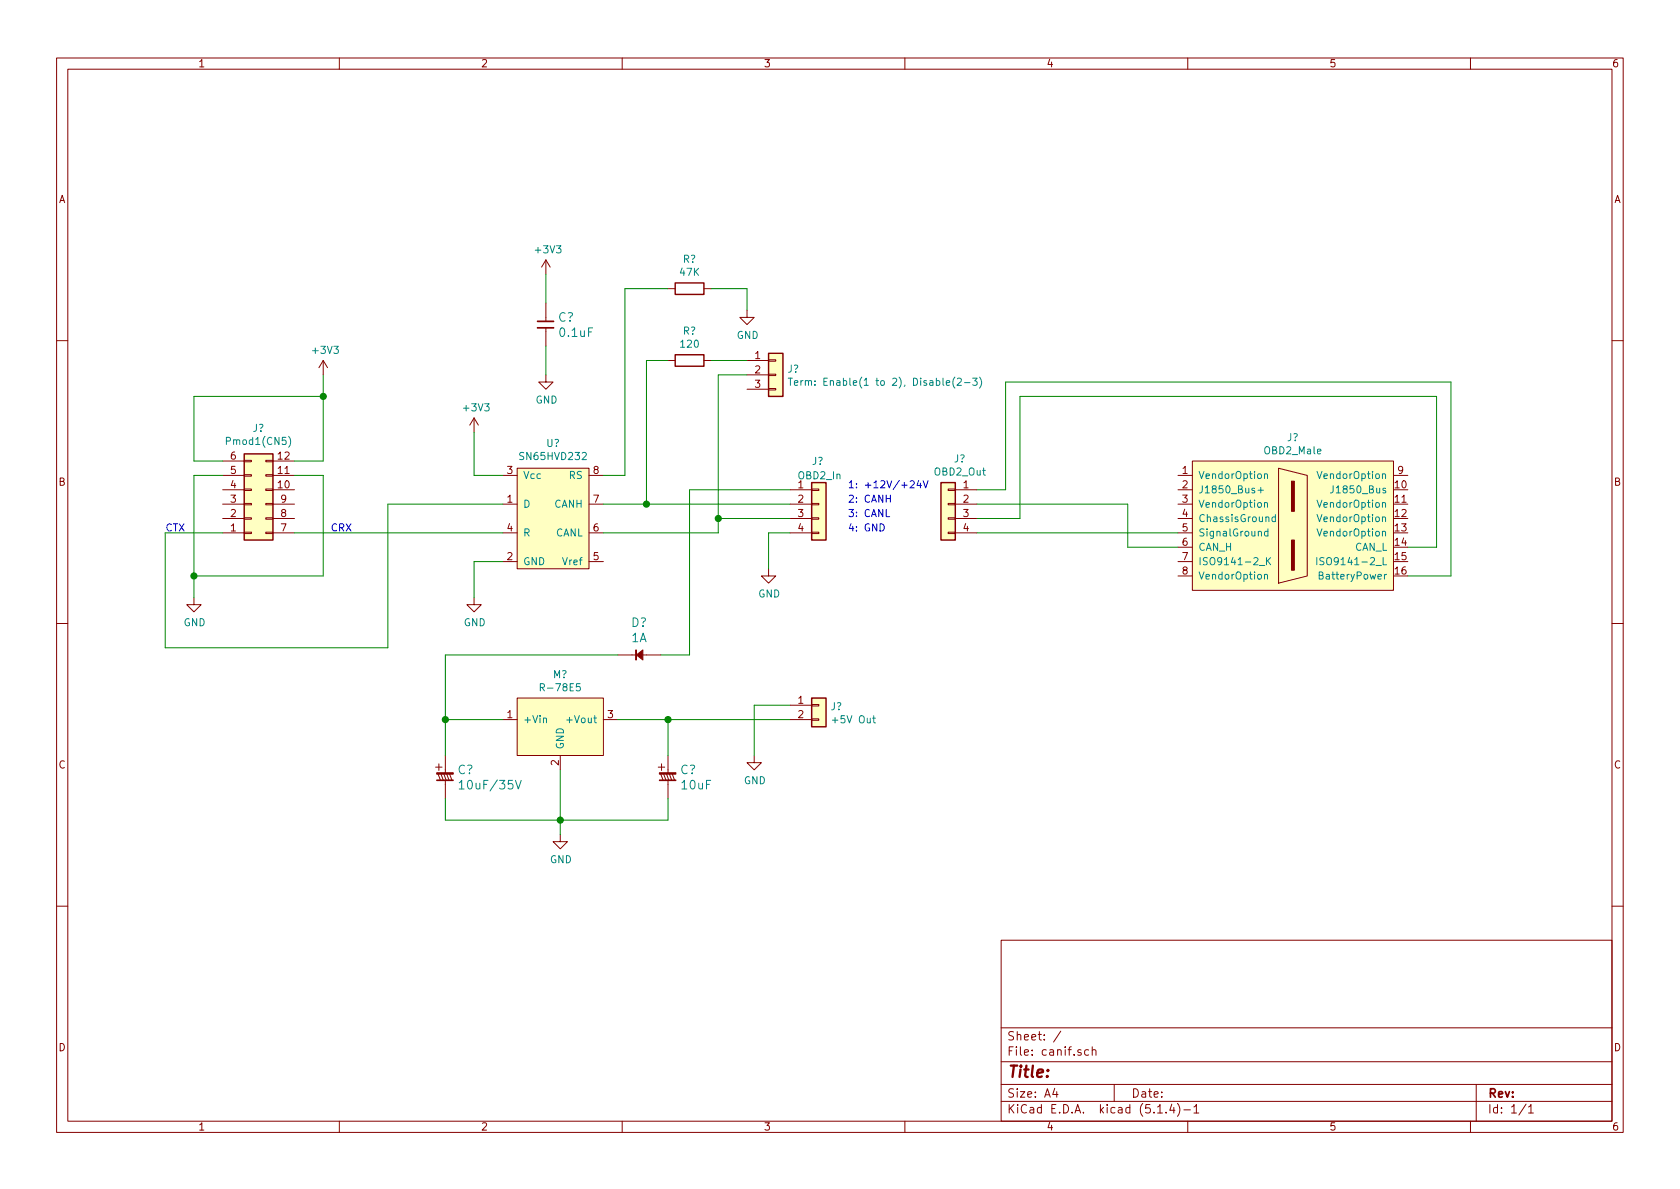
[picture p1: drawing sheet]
EESchema Schematic File Version 4
LIBS:canif-cache
EELAYER 30 0
EELAYER END
$Descr A4 11693 8268
encoding utf-8
Sheet 1 1
Title ""
Date ""
Rev ""
Comp ""
Comment1 ""
Comment2 ""
Comment3 ""
Comment4 ""
$EndDescr
$Comp
L analog:SN65HVD230 U?
U 1 1
P 3850 3600
F 0 "U?" H 3850 4125 50  0000 C CNN
F 1 "SN65HVD232" H 3850 4034 50  0000 C CNN
F 2 "Package_SO:SOIC-8-1EP_3.9x4.9mm_P1.27mm_EP2.514x3.2mm" H 3850 4000 50  0001 C CNN
F 3 "" H 3850 4000 50  0001 C CNN
	1    3850 3600
	1    0    0    -1  
$EndComp
$Comp
L Connector_Generic:Conn_02x06_Top_Bottom J?
U 1 1
P 1750 3500
F 0 "J?" H 1800 2975 50  0000 C CNN
F 1 "Pmod1(CN5)" H 1800 3066 50  0000 C CNN
F 2 "" H 1750 3500 50  0001 C CNN
F 3 "~" H 1750 3500 50  0001 C CNN
	1    1750 3500
	1    0    0    1   
$EndComp
Wire Wire Line
	1550 3200 1350 3200
Wire Wire Line
	1350 3200 1350 2750
Wire Wire Line
	1350 2750 2250 2750
Wire Wire Line
	2250 2750 2250 3200
Wire Wire Line
	2250 3200 2050 3200
Wire Wire Line
	2250 2750 2250 2600
Connection ~ 2250 2750
$Comp
L power:+3V3 #PWR?
U 1 1
P 2250 2600
F 0 "#PWR?" H 2250 2450 50  0001 C CNN
F 1 "+3V3" H 2265 2773 50  0000 C CNN
F 2 "" H 2250 2600 50  0001 C CNN
F 3 "" H 2250 2600 50  0001 C CNN
	1    2250 2600
	1    0    0    -1  
$EndComp
Wire Wire Line
	1550 3300 1350 3300
Wire Wire Line
	1350 3300 1350 4000
Wire Wire Line
	1350 4000 2250 4000
Wire Wire Line
	2250 4000 2250 3300
Wire Wire Line
	2250 3300 2050 3300
Wire Wire Line
	1350 4000 1350 4150
Connection ~ 1350 4000
$Comp
L power:GND #PWR?
U 1 1
P 1350 4150
F 0 "#PWR?" H 1350 3900 50  0001 C CNN
F 1 "GND" H 1355 3977 50  0000 C CNN
F 2 "" H 1350 4150 50  0001 C CNN
F 3 "" H 1350 4150 50  0001 C CNN
	1    1350 4150
	1    0    0    -1  
$EndComp
$Comp
L akizuki:R-78E5 M?
U 1 1
P 3900 5000
F 0 "M?" H 3900 5315 50  0000 C CNN
F 1 "R-78E5" H 3900 5224 50  0000 C CNN
F 2 "" H 3900 5200 50  0001 C CNN
F 3 "" H 3900 5200 50  0001 C CNN
	1    3900 5000
	1    0    0    -1  
$EndComp
$Comp
L Connector_Generic:Conn_01x04 J?
U 1 1
P 5700 3500
F 0 "J?" H 5650 3800 50  0000 L CNN
F 1 "OBD2_In" H 5550 3700 50  0000 L CNN
F 2 "" H 5700 3500 50  0001 C CNN
F 3 "~" H 5700 3500 50  0001 C CNN
	1    5700 3500
	1    0    0    -1  
$EndComp
$Comp
L Connector_Generic:Conn_01x02 J?
U 1 1
P 5700 4900
F 0 "J?" H 5780 4892 50  0000 L CNN
F 1 "+5V Out" H 5780 4801 50  0000 L CNN
F 2 "" H 5700 4900 50  0001 C CNN
F 3 "~" H 5700 4900 50  0001 C CNN
	1    5700 4900
	1    0    0    -1  
$EndComp
Wire Wire Line
	1550 3700 1150 3700
Wire Wire Line
	1150 3700 1150 4500
Wire Wire Line
	2050 3700 3500 3700
Wire Wire Line
	3500 3900 3300 3900
Wire Wire Line
	3300 3900 3300 4150
$Comp
L power:GND #PWR?
U 1 1
P 3300 4150
F 0 "#PWR?" H 3300 3900 50  0001 C CNN
F 1 "GND" H 3305 3977 50  0000 C CNN
F 2 "" H 3300 4150 50  0001 C CNN
F 3 "" H 3300 4150 50  0001 C CNN
	1    3300 4150
	1    0    0    -1  
$EndComp
Wire Wire Line
	3500 3300 3300 3300
Wire Wire Line
	3300 3300 3300 3000
$Comp
L power:+3V3 #PWR?
U 1 1
P 3300 3000
F 0 "#PWR?" H 3300 2850 50  0001 C CNN
F 1 "+3V3" H 3315 3173 50  0000 C CNN
F 2 "" H 3300 3000 50  0001 C CNN
F 3 "" H 3300 3000 50  0001 C CNN
	1    3300 3000
	1    0    0    -1  
$EndComp
$Comp
L akizuki:CAP C?
U 1 1
P 3800 2250
F 0 "C?" H 3883 2303 60  0000 L CNN
F 1 "0.1uF" H 3883 2197 60  0000 L CNN
F 2 "" V 3800 2250 60  0000 C CNN
F 3 "" V 3800 2250 60  0000 C CNN
	1    3800 2250
	1    0    0    -1  
$EndComp
Wire Wire Line
	3800 2400 3800 2600
Wire Wire Line
	3800 2100 3800 1900
$Comp
L power:+3V3 #PWR?
U 1 1
P 3800 1900
F 0 "#PWR?" H 3800 1750 50  0001 C CNN
F 1 "+3V3" H 3815 2073 50  0000 C CNN
F 2 "" H 3800 1900 50  0001 C CNN
F 3 "" H 3800 1900 50  0001 C CNN
	1    3800 1900
	1    0    0    -1  
$EndComp
$Comp
L power:GND #PWR?
U 1 1
P 3800 2600
F 0 "#PWR?" H 3800 2350 50  0001 C CNN
F 1 "GND" H 3805 2427 50  0000 C CNN
F 2 "" H 3800 2600 50  0001 C CNN
F 3 "" H 3800 2600 50  0001 C CNN
	1    3800 2600
	1    0    0    -1  
$EndComp
Wire Wire Line
	4200 3500 4500 3500
Wire Wire Line
	4200 3700 5000 3700
Wire Wire Line
	5000 3700 5000 3600
Wire Wire Line
	5000 3600 5500 3600
Wire Wire Line
	5500 3700 5350 3700
Wire Wire Line
	5350 3700 5350 3950
$Comp
L power:GND #PWR?
U 1 1
P 5350 3950
F 0 "#PWR?" H 5350 3700 50  0001 C CNN
F 1 "GND" H 5355 3777 50  0000 C CNN
F 2 "" H 5350 3950 50  0001 C CNN
F 3 "" H 5350 3950 50  0001 C CNN
	1    5350 3950
	1    0    0    -1  
$EndComp
Text Notes 5900 3400 0    50   ~ 0
1: +12V/+24V
Text Notes 5900 3500 0    50   ~ 0
2: CANH
Text Notes 5900 3600 0    50   ~ 0
3: CANL
Text Notes 5900 3700 0    50   ~ 0
4: GND
Wire Wire Line
	5500 3400 4800 3400
Wire Wire Line
	4800 3400 4800 4550
$Comp
L power:GND #PWR?
U 1 1
P 3900 5800
F 0 "#PWR?" H 3900 5550 50  0001 C CNN
F 1 "GND" H 3905 5627 50  0000 C CNN
F 2 "" H 3900 5800 50  0001 C CNN
F 3 "" H 3900 5800 50  0001 C CNN
	1    3900 5800
	1    0    0    -1  
$EndComp
$Comp
L akizuki:R R?
U 1 1
P 4800 2500
F 0 "R?" H 4800 2707 50  0000 C CNN
F 1 "120" H 4800 2616 50  0000 C CNN
F 2 "" H 4800 2430 50  0000 C CNN
F 3 "" V 4800 2500 50  0000 C CNN
	1    4800 2500
	1    0    0    -1  
$EndComp
Wire Wire Line
	4500 3500 4500 2500
Wire Wire Line
	4500 2500 4650 2500
Connection ~ 4500 3500
Wire Wire Line
	4500 3500 5500 3500
$Comp
L Connector_Generic:Conn_01x03 J?
U 1 1
P 5400 2600
F 0 "J?" H 5480 2642 50  0000 L CNN
F 1 "Term: Enable(1 to 2), Disable(2-3)" H 5480 2551 50  0000 L CNN
F 2 "" H 5400 2600 50  0001 C CNN
F 3 "~" H 5400 2600 50  0001 C CNN
	1    5400 2600
	1    0    0    -1  
$EndComp
Wire Wire Line
	5200 2500 4950 2500
Wire Wire Line
	5200 2600 5000 2600
Wire Wire Line
	5000 2600 5000 3600
Connection ~ 5000 3600
Wire Wire Line
	5500 5000 4650 5000
Wire Wire Line
	5500 4900 5250 4900
Wire Wire Line
	5250 4900 5250 5250
$Comp
L power:GND #PWR?
U 1 1
P 5250 5250
F 0 "#PWR?" H 5250 5000 50  0001 C CNN
F 1 "GND" H 5255 5077 50  0000 C CNN
F 2 "" H 5250 5250 50  0001 C CNN
F 3 "" H 5250 5250 50  0001 C CNN
	1    5250 5250
	1    0    0    -1  
$EndComp
$Comp
L akizuki:C-POL C?
U 1 1
P 4650 5400
F 0 "C?" H 4733 5453 60  0000 L CNN
F 1 "10uF" H 4733 5347 60  0000 L CNN
F 2 "" V 4650 5400 60  0000 C CNN
F 3 "" V 4650 5400 60  0000 C CNN
	1    4650 5400
	1    0    0    -1  
$EndComp
Wire Wire Line
	4650 5250 4650 5000
Connection ~ 4650 5000
Wire Wire Line
	4650 5000 4300 5000
$Comp
L akizuki:C-POL C?
U 1 1
P 3100 5400
F 0 "C?" H 3183 5453 60  0000 L CNN
F 1 "10uF/35V" H 3183 5347 60  0000 L CNN
F 2 "" V 3100 5400 60  0000 C CNN
F 3 "" V 3100 5400 60  0000 C CNN
	1    3100 5400
	1    0    0    -1  
$EndComp
Wire Wire Line
	4350 3300 4350 2000
$Comp
L akizuki:R R?
U 1 1
P 4800 2000
F 0 "R?" H 4800 2207 50  0000 C CNN
F 1 "47K" H 4800 2116 50  0000 C CNN
F 2 "" H 4800 1930 50  0000 C CNN
F 3 "" V 4800 2000 50  0000 C CNN
	1    4800 2000
	1    0    0    -1  
$EndComp
Wire Wire Line
	4650 2000 4350 2000
Wire Wire Line
	4950 2000 5200 2000
Wire Wire Line
	5200 2000 5200 2150
$Comp
L power:GND #PWR?
U 1 1
P 5200 2150
F 0 "#PWR?" H 5200 1900 50  0001 C CNN
F 1 "GND" H 5205 1977 50  0000 C CNN
F 2 "" H 5200 2150 50  0001 C CNN
F 3 "" H 5200 2150 50  0001 C CNN
	1    5200 2150
	1    0    0    -1  
$EndComp
Wire Wire Line
	4200 3300 4350 3300
Wire Wire Line
	3900 5350 3900 5700
Wire Wire Line
	3100 5250 3100 5000
Wire Wire Line
	3100 5000 3500 5000
Wire Wire Line
	3100 5550 3100 5700
Wire Wire Line
	3100 5700 3900 5700
Connection ~ 3900 5700
Wire Wire Line
	3900 5700 3900 5800
Wire Wire Line
	3900 5700 4650 5700
Wire Wire Line
	4650 5700 4650 5550
Wire Wire Line
	3100 5000 3100 4550
Connection ~ 3100 5000
Text Notes 1150 3700 0    50   ~ 0
CTX
Text Notes 2300 3700 0    50   ~ 0
CRX
Wire Wire Line
	2700 4500 2700 3500
Wire Wire Line
	2700 3500 3500 3500
Wire Wire Line
	1150 4500 2700 4500
$Comp
L analog:OBD2_Male J?
U 1 1
P 9000 3650
F 0 "J?" H 9000 4265 50  0000 C CNN
F 1 "OBD2_Male" H 9000 4174 50  0000 C CNN
F 2 "" H 9000 4150 50  0001 C CNN
F 3 "" H 9000 4150 50  0001 C CNN
	1    9000 3650
	1    0    0    -1  
$EndComp
$Comp
L Connector_Generic:Conn_01x04 J?
U 1 1
P 6600 3500
F 0 "J?" H 6518 3817 50  0000 C CNN
F 1 "OBD2_Out" H 6518 3726 50  0000 C CNN
F 2 "" H 6600 3500 50  0001 C CNN
F 3 "~" H 6600 3500 50  0001 C CNN
	1    6600 3500
	-1   0    0    -1  
$EndComp
Wire Wire Line
	10100 2650 7000 2650
Wire Wire Line
	7000 2650 7000 3400
Wire Wire Line
	7000 3400 6800 3400
Wire Wire Line
	6800 3500 7850 3500
Wire Wire Line
	6800 3600 7100 3600
Wire Wire Line
	7100 3600 7100 2750
Wire Wire Line
	7100 2750 10000 2750
Wire Wire Line
	6800 3700 8200 3700
Wire Wire Line
	8200 3800 7850 3800
Wire Wire Line
	7850 3800 7850 3500
Wire Wire Line
	10000 2750 10000 3800
Wire Wire Line
	10000 3800 9800 3800
Wire Wire Line
	9800 4000 10100 4000
Wire Wire Line
	10100 4000 10100 2650
$Comp
L akizuki:Diode D?
U 1 1
P 4450 4550
F 0 "D?" V 4672 4550 60  0000 C CNN
F 1 "1A" V 4566 4550 60  0000 C CNN
F 2 "" V 4445 4515 60  0000 C CNN
F 3 "" V 4445 4515 60  0000 C CNN
	1    4450 4550
	0    -1   -1   0   
$EndComp
Wire Wire Line
	4800 4550 4600 4550
Wire Wire Line
	4300 4550 3100 4550
$EndSCHEMATC
